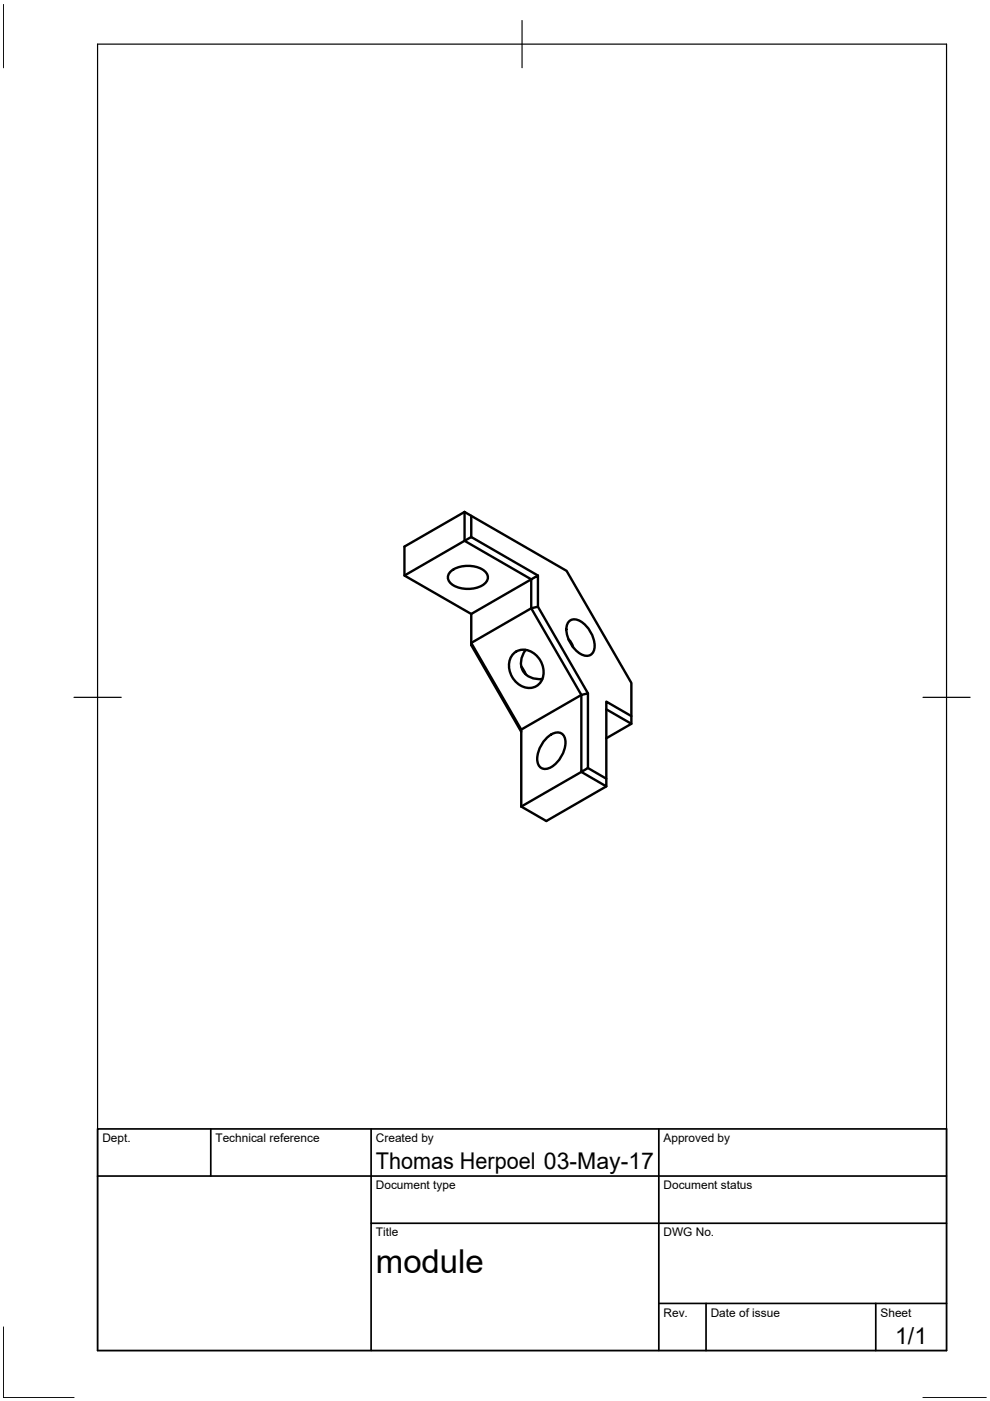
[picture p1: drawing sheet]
<svg xmlns="http://www.w3.org/2000/svg" width="210mm" height="297mm" viewBox="0 0 210 297" stroke-linecap="round" stroke-linejoin="round" font-family="sans-serif">
<!-- layer: Visible -->
<g fill="none" stroke="#000" stroke-width=".51">
<path d="M98.5 108.5l-12.7 7.4v6.1l14.1 8.2v6.6l10.6 18.4M98.5 108.5v6.2l-12.7 7.3M98.5 108.5l1.4 .9v4.5M99.9 109.4l20.2 11.6 13.8 23.8v8.7M95.6 121.1a6.2 6.2 0 0 1 7.2 0 1.76 1.76 0 0 1-.6 3 6.4 6.4 0 0 1-6.6-.4 1.63 1.63 0 0 1 0-2.6zM108.9 138.6a3.6 3.6 0 0 1 5.2 .8 4.1 4.1 0 0 1-.4 6.1 4 4 0 0 1-5.5-2.7 3.9 3.9 0 0 1 .7-4.2zM111.4 137.8a3.8 3.8 0 0 0 .3 5.4 4.6 4.6 0 0 0 3.3 .8M114.1 128.6v-6.6l-1.5 .8v6.2l-12.7 7.3 10.6 18.4M114.1 122l-14.2-8.1-1.4 .8 14.1 8.1-12.7 7.4M120.5 135.6l.7 .9 .3 .7M120.7 131.7a2.69 2.69 0 0 1 3.5 1 5.6 5.6 0 0 1 1.6 5.6 1.76 1.76 0 0 1-2.7 .3 6.4 6.4 0 0 1-2.9-5.9zM110.5 154.7v16.3"/>
<path d="M110.5 141.3l1 1.7M115.7 156.6a2.69 2.69 0 0 1 3.5-1 3.7 3.7 0 0 1 .2 4.1 5.4 5.4 0 0 1-3.8 3.3 1.76 1.76 0 0 1-1.7-2.1 6.7 6.7 0 0 1 1.8-4.3zM123.3 147.3l1.4-.3v15.8l-1.4 .9zM124.7 147l-10.6-18.4-1.5 .4 10.7 18.3-12.8 7.4M128.6 150.4l5.3 3.1-5.3 3M133.9 151.8l-5.3-3v17.9l-5.3-3M123.3 163.7l-12.8 7.3M124.7 162.8l3.9 2.3M128.6 166.7l-12.8 7.4-5.3-3.1"/>
</g>
<!-- layer: Border -->
<path d="M.7 1v13.4M20.7 9.4h180v276.9h-180zM110.7 4.4v10M15.7 147.8h10M195.7 147.8h10M.7 281.3v15h15M195.7 296.3h13.4" fill="none" stroke="#000" stroke-width=".25"/>
<!-- layer: TitleBlock -->
<path d="M20.7 239.4h180v46.9h-180zM44.7 239.4v9.9M78.7 239.4v46.9M139.7 239.4v46.9M20.7 249.3h180M78.7 259.4h122M139.7 276.4h61M149.7 276.4v9.9M185.7 276.4v9.9" fill="none" stroke="#000" stroke-width=".36"/>
<text font-size="7" x="79.7" y="269.9">module</text>
<g font-size="4.9">
<text x="79.7" y="247.8">Thomas Herpoel 03-May-17</text>
<text x="189.8" y="285">1/1</text>
</g>
<g font-size="2.5">
<text x="21.7" y="242.1">Dept.</text>
<text x="45.7" y="242.1">Technical reference</text>
<text x="79.7" y="242.1">Created by</text>
<text x="140.7" y="242.1">Approved by</text>
<text x="79.7" y="252.1">Document type</text>
<text x="140.7" y="252.1">Document status</text>
<text x="79.7" y="262.1">Title</text>
<text x="140.7" y="262.1">DWG No.</text>
<text x="140.7" y="279.1">Rev.</text>
<text x="150.7" y="279.1">Date of issue</text>
<text x="186.7" y="279.1">Sheet</text>
</g>
</svg>
